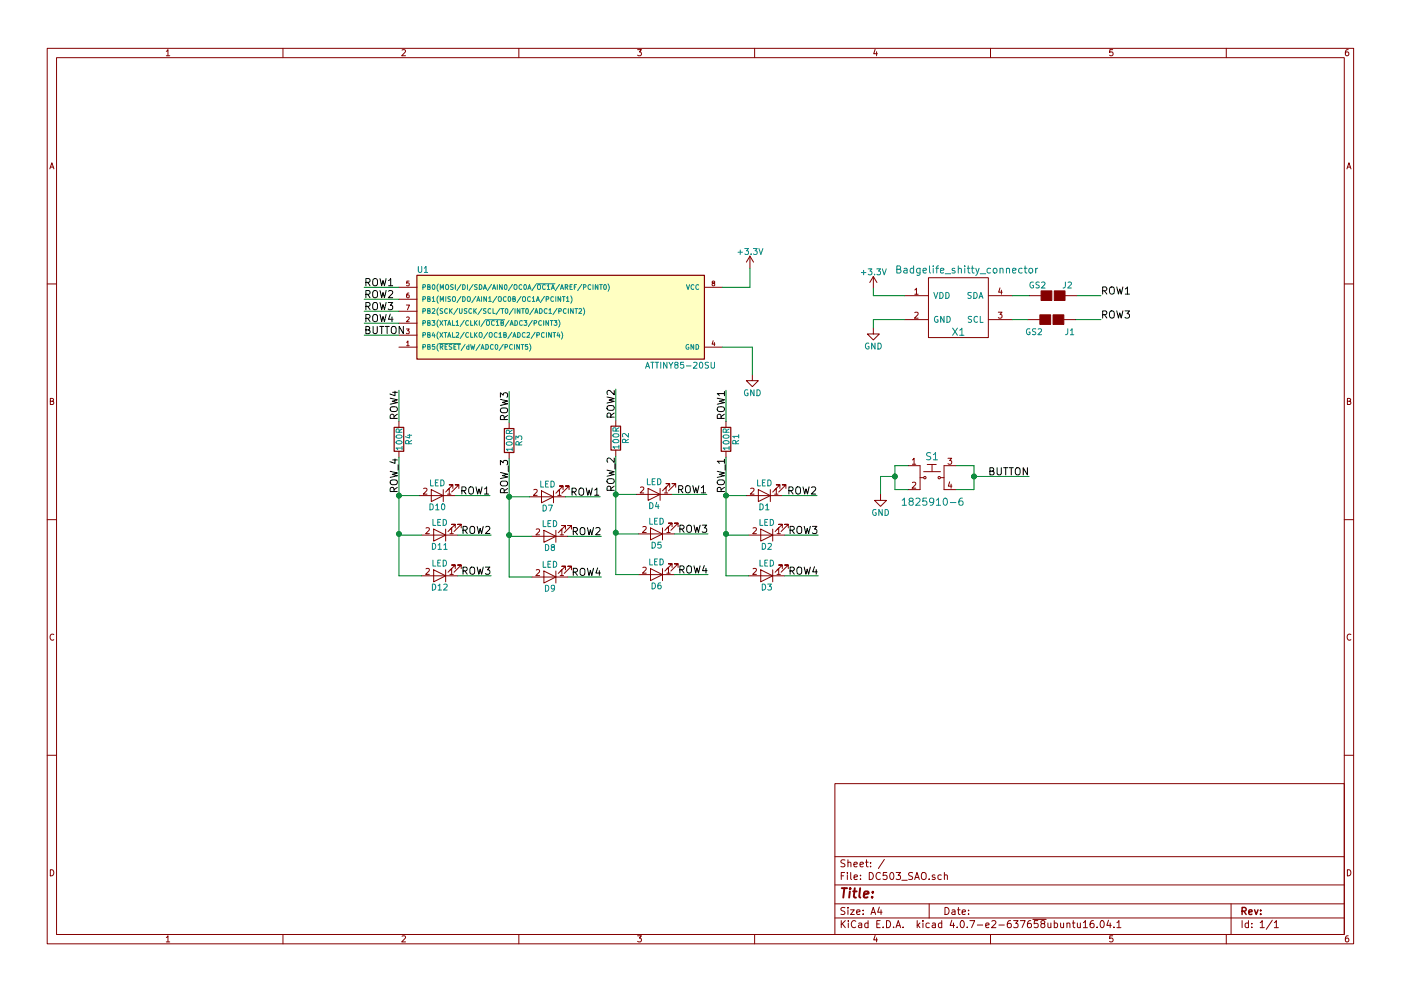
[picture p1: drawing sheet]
EESchema Schematic File Version 4
LIBS:DC503_SAO-cache
EELAYER 26 0
EELAYER END
$Descr A4 11693 8268
encoding utf-8
Sheet 1 1
Title ""
Date ""
Rev ""
Comp ""
Comment1 ""
Comment2 ""
Comment3 ""
Comment4 ""
$EndDescr
$Comp
L DC503_SAO-rescue:ATTINY85-20SU U1
U 1 1
P 4680 2640
F 0 "U1" H 3530 3040 50  0000 C CNN
F 1 "ATTINY85-20SU" H 5680 2240 50  0000 C CNN
F 2 "Housings_SOIC:SOIC-8_3.9x4.9mm_Pitch1.27mm" H 5630 2640 50  0001 C CIN
F 3 "" H 4680 2640 50  0001 C CNN
	1    4680 2640
	1    0    0    -1  
$EndComp
$Comp
L DC503_SAO-rescue:Badgelife_shitty_connector X1
U 1 1
P 7900 2560
F 0 "X1" H 8000 2360 60  0000 C CNN
F 1 "Badgelife_shitty_connector" H 8070 2880 60  0000 C CNN
F 2 "DC503_SAO:Badgelife-Shitty-2x2" H 7900 2560 60  0001 C CNN
F 3 "" H 7900 2560 60  0001 C CNN
	1    7900 2560
	1    0    0    -1  
$EndComp
$Comp
L DC503_SAO-rescue:R R1
U 1 1
P 6060 3660
F 0 "R1" V 6140 3660 50  0000 C CNN
F 1 "100R" V 6060 3660 50  0000 C CNN
F 2 "Resistors_SMD:R_0805" V 5990 3660 50  0001 C CNN
F 3 "" H 6060 3660 50  0001 C CNN
	1    6060 3660
	1    0    0    -1  
$EndComp
$Comp
L DC503_SAO-rescue:LED D3
U 1 1
P 6400 4800
F 0 "D3" H 6400 4900 50  0000 C CNN
F 1 "LED" H 6400 4700 50  0000 C CNN
F 2 "DC503_SAO:OSRAM_LED" H 6400 4800 50  0001 C CNN
F 3 "" H 6400 4800 50  0001 C CNN
	1    6400 4800
	-1   0    0    1   
$EndComp
$Comp
L DC503_SAO-rescue:LED D1
U 1 1
P 6380 4130
F 0 "D1" H 6380 4230 50  0000 C CNN
F 1 "LED" H 6380 4030 50  0000 C CNN
F 2 "DC503_SAO:OSRAM_LED" H 6380 4130 50  0001 C CNN
F 3 "" H 6380 4130 50  0001 C CNN
	1    6380 4130
	-1   0    0    1   
$EndComp
$Comp
L DC503_SAO-rescue:LED D2
U 1 1
P 6400 4460
F 0 "D2" H 6400 4560 50  0000 C CNN
F 1 "LED" H 6400 4360 50  0000 C CNN
F 2 "DC503_SAO:OSRAM_LED" H 6400 4460 50  0001 C CNN
F 3 "" H 6400 4460 50  0001 C CNN
	1    6400 4460
	-1   0    0    1   
$EndComp
$Comp
L DC503_SAO-rescue:GS2 J1
U 1 1
P 8780 2660
F 0 "J1" V 8880 2810 50  0000 C CNN
F 1 "GS2" V 8880 2511 50  0000 C CNN
F 2 "Connectors:GS2" V 8854 2660 50  0001 C CNN
F 3 "" H 8780 2660 50  0001 C CNN
	1    8780 2660
	0    1    1    0   
$EndComp
$Comp
L DC503_SAO-rescue:GS2 J2
U 1 1
P 8790 2460
F 0 "J2" V 8700 2580 50  0000 C CNN
F 1 "GS2" V 8700 2330 50  0000 C CNN
F 2 "Connectors:GS2" V 8864 2460 50  0001 C CNN
F 3 "" H 8790 2460 50  0001 C CNN
	1    8790 2460
	0    1    1    0   
$EndComp
$Comp
L DC503_SAO-rescue:1825910-6 S1
U 1 1
P 7780 3980
F 0 "S1" H 7780 4160 60  0000 C CNN
F 1 "1825910-6" H 7785 3780 60  0000 C CNN
F 2 "digikey-footprints:Switch_Tactile_THT_6x6mm" H 7980 4180 60  0001 L CNN
F 3 "http://www.te.com/commerce/DocumentDelivery/DDEController?Action=srchrtrv&DocNm=1825910&DocType=Customer+Drawing&DocLang=English" H 7980 4280 60  0001 L CNN
F 4 "450-1650-ND" H 7980 4380 60  0001 L CNN "Digi-Key_PN"
F 5 "1825910-6" H 7980 4480 60  0001 L CNN "MPN"
F 6 "Switches" H 7980 4580 60  0001 L CNN "Category"
F 7 "Tactile Switches" H 7980 4680 60  0001 L CNN "Family"
F 8 "http://www.te.com/commerce/DocumentDelivery/DDEController?Action=srchrtrv&DocNm=1825910&DocType=Customer+Drawing&DocLang=English" H 7980 4780 60  0001 L CNN "DK_Datasheet_Link"
F 9 "/product-detail/en/te-connectivity-alcoswitch-switches/1825910-6/450-1650-ND/1632536" H 7980 4880 60  0001 L CNN "DK_Detail_Page"
F 10 "SWITCH TACTILE SPST-NO 0.05A 24V" H 7980 4980 60  0001 L CNN "Description"
F 11 "TE Connectivity ALCOSWITCH Switches" H 7980 5080 60  0001 L CNN "Manufacturer"
F 12 "Active" H 7980 5180 60  0001 L CNN "Status"
	1    7780 3980
	1    0    0    -1  
$EndComp
$Comp
L DC503_SAO-rescue:+3.3V #PWR01
U 1 1
P 7290 2400
F 0 "#PWR01" H 7290 2250 50  0001 C CNN
F 1 "+3.3V" H 7290 2540 50  0000 C CNN
F 2 "" H 7290 2400 50  0001 C CNN
F 3 "" H 7290 2400 50  0001 C CNN
	1    7290 2400
	1    0    0    -1  
$EndComp
$Comp
L DC503_SAO-rescue:+3.3V #PWR02
U 1 1
P 6260 2230
F 0 "#PWR02" H 6260 2080 50  0001 C CNN
F 1 "+3.3V" H 6260 2370 50  0000 C CNN
F 2 "" H 6260 2230 50  0001 C CNN
F 3 "" H 6260 2230 50  0001 C CNN
	1    6260 2230
	1    0    0    -1  
$EndComp
$Comp
L DC503_SAO-rescue:GND #PWR03
U 1 1
P 6280 3120
F 0 "#PWR03" H 6280 2870 50  0001 C CNN
F 1 "GND" H 6280 2970 50  0000 C CNN
F 2 "" H 6280 3120 50  0001 C CNN
F 3 "" H 6280 3120 50  0001 C CNN
	1    6280 3120
	1    0    0    -1  
$EndComp
$Comp
L DC503_SAO-rescue:GND #PWR04
U 1 1
P 7290 2730
F 0 "#PWR04" H 7290 2480 50  0001 C CNN
F 1 "GND" H 7290 2580 50  0000 C CNN
F 2 "" H 7290 2730 50  0001 C CNN
F 3 "" H 7290 2730 50  0001 C CNN
	1    7290 2730
	1    0    0    -1  
$EndComp
Text Label 9190 2460 0    60   ~ 0
ROW1
Text Label 9190 2660 0    60   ~ 0
ROW3
Text Label 3040 2390 0    60   ~ 0
ROW1
Text Label 3040 2490 0    60   ~ 0
ROW2
Text Label 3040 2590 0    60   ~ 0
ROW3
Text Label 3040 2690 0    60   ~ 0
ROW4
Text Label 3040 2790 0    60   ~ 0
BUTTON
Text Label 8590 3970 2    60   ~ 0
BUTTON
Wire Wire Line
	6030 2390 6260 2390
Wire Wire Line
	6260 2390 6260 2230
Wire Wire Line
	6030 2890 6280 2890
Wire Wire Line
	6280 2890 6280 3120
Wire Wire Line
	7290 2400 7290 2460
Wire Wire Line
	7290 2460 7550 2460
Wire Wire Line
	7290 2660 7290 2730
Wire Wire Line
	7290 2660 7550 2660
Wire Wire Line
	8450 2460 8590 2460
Wire Wire Line
	8580 2660 8450 2660
Wire Wire Line
	8990 2460 9190 2460
Wire Wire Line
	8980 2660 9190 2660
Wire Wire Line
	3330 2390 3040 2390
Wire Wire Line
	3330 2490 3040 2490
Wire Wire Line
	3330 2590 3040 2590
Wire Wire Line
	3330 2690 3040 2690
Wire Wire Line
	3040 2790 3330 2790
Wire Wire Line
	6230 4130 6060 4130
Wire Wire Line
	6060 3810 6060 4130
Wire Wire Line
	6060 4460 6250 4460
Wire Wire Line
	6250 4800 6060 4800
Connection ~ 6060 4130
Wire Wire Line
	6060 3510 6060 3250
Wire Wire Line
	6530 4130 6820 4130
Wire Wire Line
	6550 4460 6830 4460
Wire Wire Line
	6550 4800 6830 4800
Wire Wire Line
	7980 3880 8130 3880
Wire Wire Line
	8130 3880 8130 3970
Wire Wire Line
	8130 4080 7980 4080
Wire Wire Line
	8130 3970 8590 3970
Connection ~ 8130 3970
Wire Wire Line
	7580 3880 7470 3880
Wire Wire Line
	7470 3880 7470 3970
Wire Wire Line
	7470 4080 7580 4080
Wire Wire Line
	7470 3970 7350 3970
Wire Wire Line
	7350 3970 7350 4120
Connection ~ 7470 3970
$Comp
L DC503_SAO-rescue:GND #PWR05
U 1 1
P 7350 4120
F 0 "#PWR05" H 7350 3870 50  0001 C CNN
F 1 "GND" H 7350 3970 50  0000 C CNN
F 2 "" H 7350 4120 50  0001 C CNN
F 3 "" H 7350 4120 50  0001 C CNN
	1    7350 4120
	1    0    0    -1  
$EndComp
Text Label 6060 3250 3    60   ~ 0
ROW1
Text Label 6820 4130 2    60   ~ 0
ROW2
Text Label 6830 4460 2    60   ~ 0
ROW3
Text Label 6830 4800 2    60   ~ 0
ROW4
$Comp
L DC503_SAO-rescue:R R2
U 1 1
P 5140 3650
F 0 "R2" V 5220 3650 50  0000 C CNN
F 1 "100R" V 5140 3650 50  0000 C CNN
F 2 "Resistors_SMD:R_0805" V 5070 3650 50  0001 C CNN
F 3 "" H 5140 3650 50  0001 C CNN
	1    5140 3650
	1    0    0    -1  
$EndComp
$Comp
L DC503_SAO-rescue:LED D6
U 1 1
P 5480 4790
F 0 "D6" H 5480 4890 50  0000 C CNN
F 1 "LED" H 5480 4690 50  0000 C CNN
F 2 "DC503_SAO:OSRAM_LED" H 5480 4790 50  0001 C CNN
F 3 "" H 5480 4790 50  0001 C CNN
	1    5480 4790
	-1   0    0    1   
$EndComp
$Comp
L DC503_SAO-rescue:LED D4
U 1 1
P 5460 4120
F 0 "D4" H 5460 4220 50  0000 C CNN
F 1 "LED" H 5460 4020 50  0000 C CNN
F 2 "DC503_SAO:OSRAM_LED" H 5460 4120 50  0001 C CNN
F 3 "" H 5460 4120 50  0001 C CNN
	1    5460 4120
	-1   0    0    1   
$EndComp
$Comp
L DC503_SAO-rescue:LED D5
U 1 1
P 5480 4450
F 0 "D5" H 5480 4550 50  0000 C CNN
F 1 "LED" H 5480 4350 50  0000 C CNN
F 2 "DC503_SAO:OSRAM_LED" H 5480 4450 50  0001 C CNN
F 3 "" H 5480 4450 50  0001 C CNN
	1    5480 4450
	-1   0    0    1   
$EndComp
Wire Wire Line
	5310 4120 5140 4120
Wire Wire Line
	5140 3800 5140 4120
Wire Wire Line
	5140 4450 5330 4450
Wire Wire Line
	5330 4790 5140 4790
Connection ~ 5140 4120
Wire Wire Line
	5140 3500 5140 3240
Wire Wire Line
	5610 4120 5900 4120
Wire Wire Line
	5630 4450 5910 4450
Wire Wire Line
	5630 4790 5910 4790
Text Label 5140 3240 3    60   ~ 0
ROW2
Text Label 5900 4120 2    60   ~ 0
ROW1
Text Label 5910 4450 2    60   ~ 0
ROW3
Text Label 5910 4790 2    60   ~ 0
ROW4
$Comp
L DC503_SAO-rescue:R R3
U 1 1
P 4250 3670
F 0 "R3" V 4330 3670 50  0000 C CNN
F 1 "100R" V 4250 3670 50  0000 C CNN
F 2 "Resistors_SMD:R_0805" V 4180 3670 50  0001 C CNN
F 3 "" H 4250 3670 50  0001 C CNN
	1    4250 3670
	1    0    0    -1  
$EndComp
$Comp
L DC503_SAO-rescue:LED D9
U 1 1
P 4590 4810
F 0 "D9" H 4590 4910 50  0000 C CNN
F 1 "LED" H 4590 4710 50  0000 C CNN
F 2 "DC503_SAO:OSRAM_LED" H 4590 4810 50  0001 C CNN
F 3 "" H 4590 4810 50  0001 C CNN
	1    4590 4810
	-1   0    0    1   
$EndComp
$Comp
L DC503_SAO-rescue:LED D7
U 1 1
P 4570 4140
F 0 "D7" H 4570 4240 50  0000 C CNN
F 1 "LED" H 4570 4040 50  0000 C CNN
F 2 "DC503_SAO:OSRAM_LED" H 4570 4140 50  0001 C CNN
F 3 "" H 4570 4140 50  0001 C CNN
	1    4570 4140
	-1   0    0    1   
$EndComp
$Comp
L DC503_SAO-rescue:LED D8
U 1 1
P 4590 4470
F 0 "D8" H 4590 4570 50  0000 C CNN
F 1 "LED" H 4590 4370 50  0000 C CNN
F 2 "DC503_SAO:OSRAM_LED" H 4590 4470 50  0001 C CNN
F 3 "" H 4590 4470 50  0001 C CNN
	1    4590 4470
	-1   0    0    1   
$EndComp
Wire Wire Line
	4420 4140 4250 4140
Wire Wire Line
	4250 3820 4250 4140
Wire Wire Line
	4250 4470 4440 4470
Wire Wire Line
	4440 4810 4250 4810
Connection ~ 4250 4140
Wire Wire Line
	4250 3520 4250 3260
Wire Wire Line
	4720 4140 5010 4140
Wire Wire Line
	4740 4470 5020 4470
Wire Wire Line
	4740 4810 5020 4810
Text Label 4250 3260 3    60   ~ 0
ROW3
Text Label 5010 4140 2    60   ~ 0
ROW1
Text Label 5020 4470 2    60   ~ 0
ROW2
Text Label 5020 4810 2    60   ~ 0
ROW4
$Comp
L DC503_SAO-rescue:R R4
U 1 1
P 3330 3660
F 0 "R4" V 3410 3660 50  0000 C CNN
F 1 "100R" V 3330 3660 50  0000 C CNN
F 2 "Resistors_SMD:R_0805" V 3260 3660 50  0001 C CNN
F 3 "" H 3330 3660 50  0001 C CNN
	1    3330 3660
	1    0    0    -1  
$EndComp
$Comp
L DC503_SAO-rescue:LED D12
U 1 1
P 3670 4800
F 0 "D12" H 3670 4900 50  0000 C CNN
F 1 "LED" H 3670 4700 50  0000 C CNN
F 2 "DC503_SAO:OSRAM_LED" H 3670 4800 50  0001 C CNN
F 3 "" H 3670 4800 50  0001 C CNN
	1    3670 4800
	-1   0    0    1   
$EndComp
$Comp
L DC503_SAO-rescue:LED D10
U 1 1
P 3650 4130
F 0 "D10" H 3650 4230 50  0000 C CNN
F 1 "LED" H 3650 4030 50  0000 C CNN
F 2 "DC503_SAO:OSRAM_LED" H 3650 4130 50  0001 C CNN
F 3 "" H 3650 4130 50  0001 C CNN
	1    3650 4130
	-1   0    0    1   
$EndComp
$Comp
L DC503_SAO-rescue:LED D11
U 1 1
P 3670 4460
F 0 "D11" H 3670 4560 50  0000 C CNN
F 1 "LED" H 3670 4360 50  0000 C CNN
F 2 "DC503_SAO:OSRAM_LED" H 3670 4460 50  0001 C CNN
F 3 "" H 3670 4460 50  0001 C CNN
	1    3670 4460
	-1   0    0    1   
$EndComp
Wire Wire Line
	3500 4130 3330 4130
Wire Wire Line
	3330 3810 3330 4130
Wire Wire Line
	3330 4460 3520 4460
Wire Wire Line
	3520 4800 3330 4800
Connection ~ 3330 4130
Wire Wire Line
	3330 3510 3330 3250
Wire Wire Line
	3800 4130 4090 4130
Wire Wire Line
	3820 4460 4100 4460
Wire Wire Line
	3820 4800 4100 4800
Text Label 3330 3250 3    60   ~ 0
ROW4
Text Label 4090 4130 2    60   ~ 0
ROW1
Text Label 4100 4460 2    60   ~ 0
ROW2
Text Label 4100 4800 2    60   ~ 0
ROW3
Text Label 3330 4110 1    60   ~ 0
ROW_4
Text Label 4250 4120 1    60   ~ 0
ROW_3
Text Label 5140 4100 1    60   ~ 0
ROW_2
Text Label 6060 4110 1    60   ~ 0
ROW_1
Wire Wire Line
	8130 3970 8130 4080
Wire Wire Line
	7470 3970 7470 4080
Wire Wire Line
	6060 4130 6060 4800
Wire Wire Line
	5140 4120 5140 4790
Wire Wire Line
	4250 4140 4250 4810
Wire Wire Line
	3330 4130 3330 4800
$EndSCHEMATC
